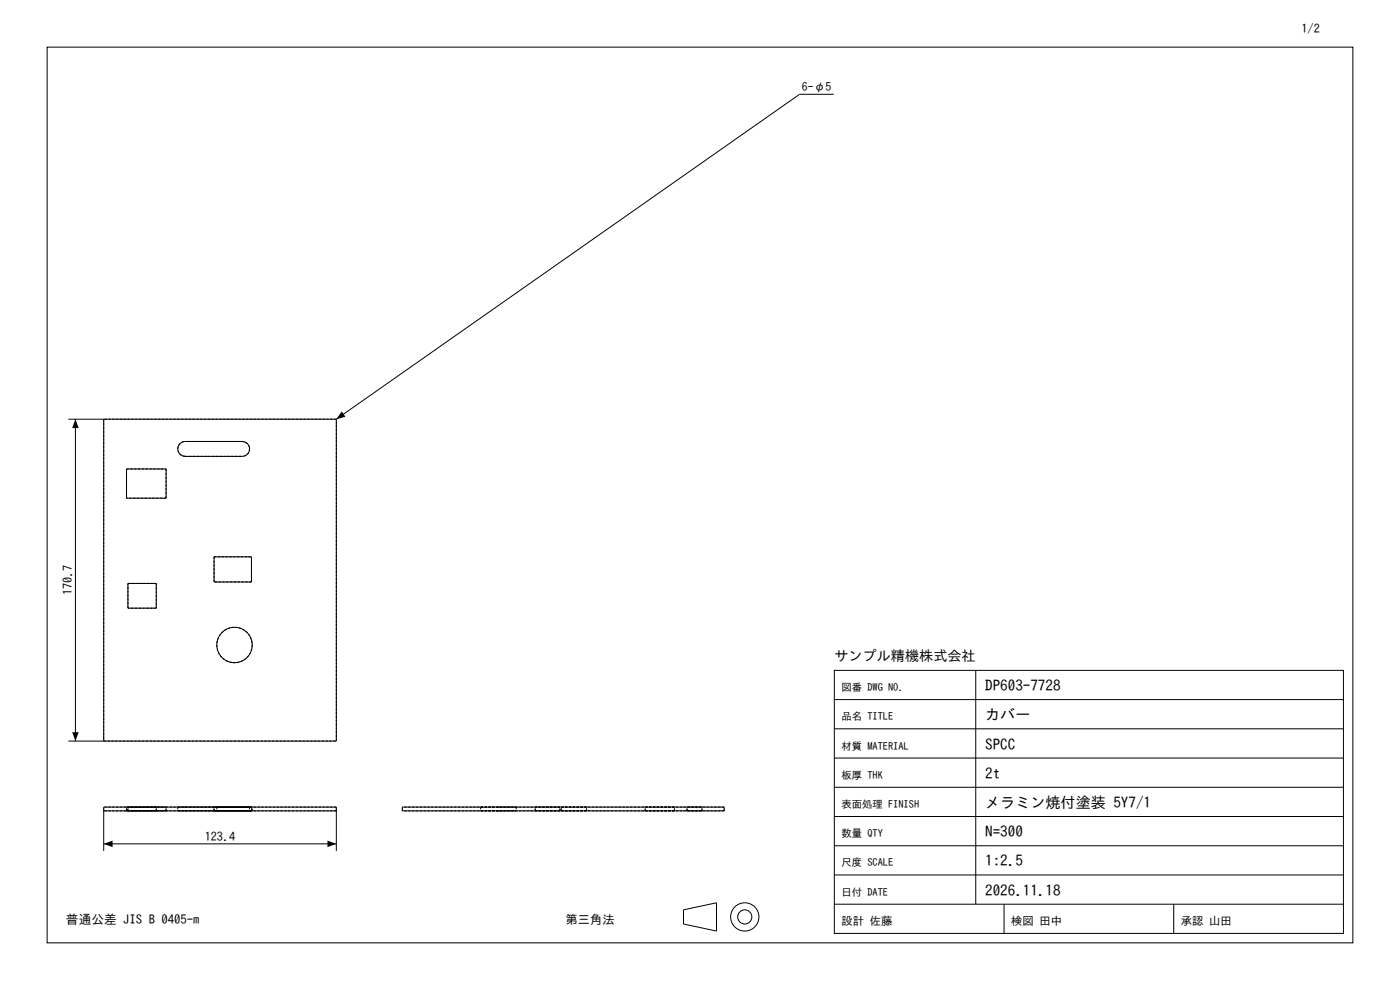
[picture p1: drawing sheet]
<svg xmlns="http://www.w3.org/2000/svg" width="297mm" height="210mm" viewBox="0 0 297 210" stroke-linecap="round" stroke-linejoin="round" font-family="sans-serif">
<g fill="none" stroke="#000" stroke-width=".21">
<path d="M10 10h277v190h-277zM176.9 20h-7.3l-98.2 68.9M14.5 88.9h56.9M16 88.9v68.3M22 88.9v68.3M26.8 99.5h8.4v6.2h-8.4zM38.4 93.9l.9-.3h12.1a1.58 1.58 0 0 1 1.6 1.6 1.58 1.58 0 0 1-1.6 1.6h-12.1a1.58 1.58 0 0 1-1.5-1.1 1.58 1.58 0 0 1 .6-1.8zM71.4 88.9v68.3h-56.9M45.4 118.1h7.9v5.3h-7.9zM27.1 123.8h6.1v5.2h-6.1zM177 142.2h108v55.8h-108zM177 154.6h108"/>
<path d="M177 148.4h108M207 142.2v49.6M22 172h49.4M22 179h49.4M85.4 171.2h68.2v.8h-68.2zM177 179.4h108M177 173.2h108M177 167h108M177 160.8h108M22 180.5v-9.3h49.4v9.3M145 193l7-1.5v6l-7-1.5zM177 191.8h108"/>
<path d="M177 185.6h108M213 191.8v6.2M249 191.8v6.2"/>
<circle cx="49.7" cy="136.8" r="3.8"/>
<circle cx="158" cy="194.5" r="3"/>
<circle cx="158" cy="194.5" r="1.5"/>
</g>
<g fill="none" stroke="#000" stroke-width=".21" stroke-dasharray=".5 .3" stroke-linecap="butt">
<path d="M22 88.9v68.3M26.8 99.5h8.4M35.2 99.5v6.2M39.3 96.8a1.58 1.58 0 0 1-1.6-1.6 1.58 1.58 0 0 1 1.6-1.6M39.3 96.8h12.1M51.4 93.6h-12.1M51.4 93.6a1.58 1.58 0 0 1 1.6 1.6 1.58 1.58 0 0 1-1.6 1.6M71.4 88.9h-49.4M26.8 105.7v-6.2M35.2 105.7h-8.4M45.4 118.1h7.9M53.3 118.1v5.3"/>
<path d="M27.1 123.8h6.1M27.1 129v-5.2M33.2 123.8v5.2M33.2 129h-6.1M45.4 123.4v-5.3M53.3 123.4h-7.9M53.5 136.8a3.8 3.8 0 0 1-5.4 3.4 3.8 3.8 0 0 1-.7-6.4 3.8 3.8 0 0 1 6 2.3l.1 .7M22 157.2h49.4M71.4 157.2v-68.3M22 172v-.8M26.8 172h8.4M26.8 171.2h8.4"/>
<path d="M26.8 172v-.8M27.1 172h6.1M27.1 171.2h6.1M27.1 172v-.8M33.2 172h-6.1M33.2 171.2h-6.1M33.2 172v-.8M35.2 172h-8.4M35.2 171.2h-8.4M35.2 172v-.8M37.7 172h1.6M37.7 171.2h1.6"/>
<path d="M37.7 171.2v.8M39.3 172h-1.6M39.3 172h12.1M39.3 171.2h-1.6M39.3 171.2h12.1M45.4 172h7.9M45.4 171.2h7.9M45.4 172v-.8M46 172h7.5M46 171.2h7.5M46 171.2v.8M51.4 172h-12.1"/>
<path d="M51.4 172h1.6M51.4 171.2h-12.1M51.4 171.2h1.6M53 172h-1.6M53 171.2h-1.6M53 171.2v.8M53.3 172h-7.9M53.3 171.2h-7.9M53.3 172v-.8M53.5 172h-7.5M53.5 171.2h-7.5M53.5 172v-.8"/>
<path d="M71.4 172v-.8M71.4 172h-49.4M71.4 171.2h-49.4M85.4 172v-.8M102 172h7.5M102 171.2h7.5M102 171.2v.8M105.7 172h-3.7M105.7 171.2h-3.7M109.5 172h-3.8M109.5 171.2h-3.8M109.5 171.2v.8"/>
<path d="M113.5 172h5.3M113.5 171.2h5.3M113.5 172v-.8M118.8 172h-5.3M118.8 171.2h-5.3M118.8 172v-.8M119.1 172h5.3M119.1 171.2h5.3M119.1 172v-.8M124.4 172h-5.3M124.4 171.2h-5.3M124.4 172v-.8"/>
<path d="M136.9 172h6.2M136.9 171.2h6.2M136.9 172v-.8M143.1 172h-6.2M143.1 171.2h-6.2M143.1 172v-.8M145.7 172h3.2M145.7 171.2h3.2M145.7 172v-.8M148.9 172h-3.2M148.9 171.2h-3.2M148.9 172v-.8"/>
<path d="M153.6 172v-.8M153.6 172h-68.2M153.6 171.2h-68.2"/>
</g>
<path d="M16 88.9l.7 1.9h-1.4zM72.5 87.3l.8 1.1-1.9 .5zM15.3 155.3h1.4l-.7 1.9zM22 179l1.9-.7v1.4zM69.5 178.3l1.9 .7-1.9 .7z" fill="#000"/>
<g font-size="3.2">
<text x="209" y="146.6">DP603-7728</text>
<text x="209" y="152.8">カバー</text>
<text x="209" y="159">SPCC</text>
<text x="209" y="165.2">2t</text>
<text x="209" y="171.4">メラミン焼付塗装 5Y7/1</text>
<text x="209" y="177.6">N=300</text>
<text x="209" y="183.8">1:2.5</text>
<text x="209" y="190">2026.11.18</text>
</g>
<text font-size="3" x="177" y="140.2">サンプル精機株式会社</text>
<text font-size="2.7" x="14" y="196">普通公差 JIS B 0405-m</text>
<g font-size="2.6">
<text x="276.1" y="7">1/2</text>
<text x="15.3" y="126.3" transform="rotate(-90 15.3 126.3)">170.7</text>
<text x="43.4" y="178.3">123.4</text>
<text x="120" y="196">第三角法</text>
</g>
<text font-size="2.5" x="170.1" y="19.4">6-φ5</text>
<g font-size="2.4">
<text x="178.5" y="196.2">設計 佐藤</text>
<text x="214.5" y="196.2">検図 田中</text>
<text x="250.5" y="196.2">承認 山田</text>
</g>
<g font-size="2.2">
<text x="178.5" y="146.6">図番 DWG NO.</text>
<text x="178.5" y="152.8">品名 TITLE</text>
<text x="178.5" y="159">材質 MATERIAL</text>
<text x="178.5" y="165.2">板厚 THK</text>
<text x="178.5" y="171.4">表面処理 FINISH</text>
<text x="178.5" y="177.6">数量 QTY</text>
<text x="178.5" y="183.8">尺度 SCALE</text>
<text x="178.5" y="190">日付 DATE</text>
</g>
</svg>
